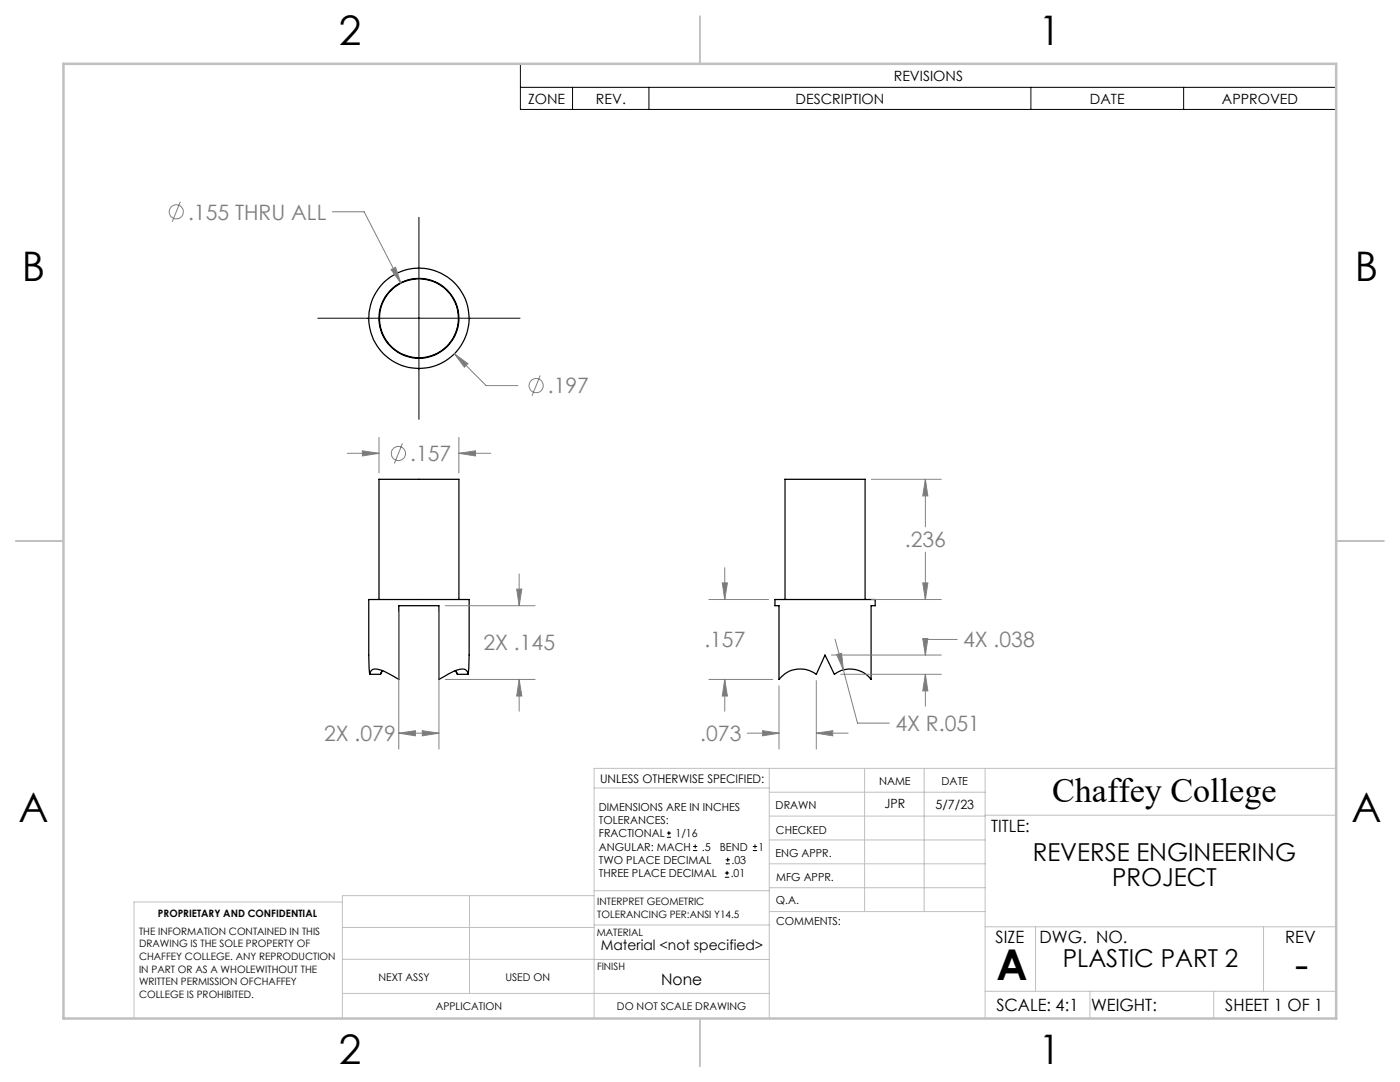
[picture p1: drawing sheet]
<svg xmlns="http://www.w3.org/2000/svg" width="279mm" height="216mm" viewBox="0 0 279 216" stroke-linecap="round" stroke-linejoin="round" font-family="sans-serif">
<g fill="none" stroke="#000" stroke-width=".25">
<path d="M75.6 119.6v-24h16v24M154.7 119.6h20v1.3h-.9v14.7a5.3 5.3 0 0 0-7.3-1.1l-1.9-3.8-1.7 3.8a5.4 5.4 0 0 0-7.4 1.1v-14.7h-.8zM156.7 119.6v-24h15.9v24M73.8 134.5l-.2-3.8v-11.1h20v11.1l-.1 3.8M73.8 134.5a1.25 1.25 0 0 1 1.9-.9l1 .4 2.9 1.6v-14.7h8v14.7l2-1.2 1.9-.8a1.27 1.27 0 0 1 2 .9M73.8 134.5h2.1M76.3 133.8l-.4 .7M76.4 133.8l-.4 .7M91.3 134.5l-.4-.7 .4 .7h2.2"/>
<circle cx="83.6" cy="63.5" r="8"/>
<circle cx="83.6" cy="63.5" r="7.9"/>
<circle cx="83.6" cy="63.5" r="10"/>
</g>
<g fill="none" stroke="#808080" stroke-width=".2">
<path d="M36 40.3l-1.6 4M66.3 42.3h6.4l7.3 14.2M78 53.8l1-.5 1 3.2zM90.7 70.6l2.7 2-.7 .7zM90.7 70.6l6.3 6.3h6.4M107.8 74.9l-1.6 4.1M69.3 90.5h6.3M72.3 90l3.3 .5-3.3 .5zM75.6 87.3v7.1M80.3 88.5l-1.6 4M91.6 90.5l3.3-.5v1zM91.6 87.3v7.1"/>
<path d="M91.6 90.5h6.3M173.9 95.6h14M184.7 95.6l.5 3.4h-1.1zM184.7 95.6v9.5M103.1 117.5h1l-.5 3.4zM103.6 114.5v6.4M141.5 119.6h11.9M144.1 116.3h1.1l-.6 3.3zM144.6 113.3v6.3M173.9 119.6h14M184.1 116.3h1.1l-.5 3.3zM184.7 110.2v9.4"/>
<path d="M79.6 122.1v27.4M87.6 122.1v27.4M88.9 135.6h17.9M88.9 120.9h17.9M103.6 135.6l.5 3.3h-1zM103.6 135.6v6.3M141.5 135.6h12.7M144.6 135.6l.6 3.3h-1.1zM144.6 135.6v6.3M155.5 136.8v12.7M162.9 135.8v13.7M165.9 130.7h22"/>
<path d="M166.7 127.5l1.6 6.2M167 130.6l1-.2 .3 3.3zM167.8 134.5h20.1M168.3 133.7l2.8 10.6h6.4M184.1 127.4h1.1l-.5 3.3zM184.7 134.5l.5 3.4h-1.1zM184.7 134.5v6.4M191 127.6h-6.3v3.1M79.6 146.3l3.3-.5v1zM79.6 146.3h.1M79.6 146.3h8M84.3 145.8l3.3 .5-3.3 .5z"/>
<path d="M149.1 146.3h6.4M152.2 145.8l3.3 .5-3.3 .5zM162.9 146.3l3.3-.5v1zM162.9 146.3h6.4"/>
<circle cx="35.2" cy="42.3" r="1.4"/>
<circle cx="107" cy="76.9" r="1.41"/>
<circle cx="79.5" cy="90.5" r="1.41"/>
</g>
<g fill="none" stroke="#000" stroke-width=".2">
<path d="M103.9 12.7h162.8v9.1h-162.8zM103.9 17.4h162.8M114.3 17.4v4.4M129.5 17.4v4.4M205.7 17.4v4.4M236.2 17.4v4.4M83.6 43.4v40.3M63.4 63.5h40.4M133.1 167.1h.8M133.1 166.2h.8M133.5 165.8v.9M138.3 169.7h.8"/>
<path d="M138.3 168.9h.8M138.7 168.5v.8M144.7 175h.8M144.7 174.2h.8M144.8 172.4h.9M144.8 171.6h.9M145.1 173.8v.8M145.2 171.1v.9M150.2 169.7h.9M150.2 168.9h.9M150.7 168.5v.8"/>
</g>
<g fill="none" stroke="#c0c0c0" stroke-width=".2">
<path d="M118.6 157.2h34.9M153.5 153.3v49.9M153.5 158.1h43.1M172.5 153.3v28.6M184.4 153.3v28.6M196.6 153.3v49.9M266.7 153.3h-148.1v49.9M68.3 180h-41.6v23.2M93.7 178.7v19.5M118.6 178.7h-50.3v24.5M118.6 177.7h35M153.5 167.6h43.1"/>
<path d="M153.5 162.8h43.1M153.5 172.4h43.1M153.5 177.1h43.1M196.6 162.7h70.1M68.3 198.2h85.2M68.3 191.4l85.2 .1M68.3 185.1h50.3M118.6 184.6h35M153.6 181.9h43M196.6 197.8h70.1M196.6 184.9h70.1M206.7 184.9v12.9"/>
<path d="M217.5 197.8v5.4M242.2 197.8v5.4M252.2 184.9v12.9"/>
</g>
<path d="M139.7 3.2v9.5M3.1 107.9h9.6M266.7 107.9h9.5M139.7 203.2v9.6" fill="none" stroke="#c0c0c0" stroke-width=".25"/>
<path d="M12.7 12.7h254v190.5h-254z" fill="none" stroke="#c0c0c0" stroke-width=".5"/>
<path d="M91.6 90.5l3.3-.5v1zM72.3 90l3.3 .5-3.3 .5zM84.3 145.8l3.3 .5-3.3 .5zM79.6 146.3l3.3-.5v1zM103.6 135.6l.5 3.3h-1zM103.1 117.5h1l-.5 3.4zM90.7 70.6l2 2.7 .7-.7zM78 53.8l2 2.7-1-3.2zM184.1 116.3h1.1l-.5 3.3zM184.7 95.6l.5 3.4h-1.1zM144.1 116.3h1.1l-.6 3.3zM144.6 135.6l.6 3.3h-1.1zM167 130.6l1.3 3.1-.3-3.3zM184.1 127.4h1.1l-.5 3.3zM184.7 134.5l.5 3.4h-1.1zM152.2 145.8l3.3 .5-3.3 .5zM162.9 146.3l3.3-.5v1z" fill="#808080"/>
<g font-size="8.5">
<text x="198.9" y="195.5">A</text>
<text x="258.4" y="195.4">-</text>
</g>
<g font-size="8.1">
<text x="67.6" y="8.9">2</text>
<text x="207.3" y="8.9">1</text>
<text x="4.4" y="56.2">B</text>
<text x="270.4" y="56.2">B</text>
<text x="3.7" y="164.1">A</text>
<text x="269.7" y="164.1">A</text>
<text x="67.6" y="212.4">2</text>
<text x="207.3" y="212.4">1</text>
</g>
<text font-size="6.9" x="210" y="160.1">Chaffey College</text>
<g font-size="4.9">
<text x="206.1" y="171.8">REVERSE ENGINEERING</text>
<text x="221.9" y="176.7">PROJECT</text>
<text x="212.1" y="193">PLASTIC PART 2</text>
</g>
<g font-size="4.2" fill="#808080">
<text x="37.5" y="43.8">.155 THRU ALL</text>
<text x="109.3" y="78.5">.197</text>
<text x="81.9" y="92">.157</text>
<text x="180.6" y="109.2">.236</text>
<text x="96.5" y="129.8">2X .145</text>
<text x="140.6" y="129.2">.157</text>
<text x="192.2" y="129.2">4X .038</text>
<text x="64.7" y="147.9">2X .079</text>
<text x="139.8" y="147.9">.073</text>
<text x="178.7" y="145.9">4X R.051</text>
</g>
<g font-size="3.4">
<text x="197.8" y="166">TITLE:</text>
<text x="198.7" y="188.1">SIZE</text>
<text x="207.5" y="188.1">DWG. NO.</text>
<text x="256.5" y="188.2">REV</text>
<text x="198.8" y="201.7">SCALE: 4:1</text>
<text x="217.7" y="201.8">WEIGHT:</text>
<text x="244.5" y="201.7">SHEET 1 OF 1</text>
</g>
<text font-size="3.2" x="132" y="196.6">None</text>
<g font-size="2.8">
<text x="178.4" y="16.1">REVISIONS</text>
<text x="105.4" y="20.7">ZONE</text>
<text x="118.9" y="20.7">REV.</text>
<text x="158.8" y="20.7">DESCRIPTION</text>
<text x="217.5" y="20.7">DATE</text>
<text x="243.9" y="20.7">APPROVED</text>
<text x="119.9" y="189.5">Material &lt;not specified&gt;</text>
</g>
<g font-size="2.5">
<text x="176.5" y="161.3">JPR</text>
<text x="186.7" y="161.4">5/7/23</text>
</g>
<text font-size="2.4" x="119.8" y="156.2">UNLESS OTHERWISE SPECIFIED:</text>
<g font-size="2.2">
<text x="119.5" y="161.8">DIMENSIONS ARE IN INCHES</text>
<text x="154.8" y="161.4">DRAWN</text>
<text x="175.4" y="156.6">NAME</text>
<text x="187.9" y="156.7">DATE</text>
<text x="119.5" y="164.4">TOLERANCES:</text>
<text x="119.5" y="167.1">FRACTIONAL</text>
<text x="134.8" y="167.1">1/16</text>
<text x="154.9" y="166.3">CHECKED</text>
<text x="119.5" y="172.4">TWO PLACE DECIMAL</text>
<text x="119.5" y="169.7">ANGULAR: MACH</text>
<text x="140.1" y="169.7">.5</text>
<text x="143.6" y="169.7">BEND</text>
<text x="146" y="172.4">.03</text>
<text x="151.4" y="169.7">1</text>
<text x="154.8" y="171">ENG APPR.</text>
<text x="119.5" y="175">THREE PLACE DECIMAL</text>
<text x="145.8" y="175">.01</text>
<text x="154.9" y="175.7">MFG APPR.</text>
<text x="154.9" y="180.4">Q.A.</text>
<text x="154.9" y="184.6">COMMENTS:</text>
</g>
<g font-size="2.1">
<text x="75.5" y="195.7">NEXT ASSY</text>
<text x="100.9" y="195.7">USED ON</text>
<text x="86.9" y="201.5">APPLICATION</text>
<text x="123.1" y="201.6">DO NOT SCALE DRAWING</text>
</g>
<g font-size="2">
<text x="31.5" y="182.9">PROPRIETARY AND CONFIDENTIAL</text>
<text x="119.2" y="180.6">INTERPRET GEOMETRIC</text>
<text x="119.2" y="183.1">TOLERANCING PER:ANSI Y14.5</text>
<text x="27.8" y="186.5">THE INFORMATION CONTAINED IN THIS</text>
<text x="27.8" y="189">DRAWING IS THE SOLE PROPERTY OF</text>
<text x="27.8" y="191.6">CHAFFEY COLLEGE. ANY REPRODUCTION</text>
<text x="119.1" y="186.7">MATERIAL</text>
<text x="27.8" y="194.1">IN PART OR AS A WHOLEWITHOUT THE</text>
<text x="27.8" y="196.6">WRITTEN PERMISSION OFCHAFFEY</text>
<text x="119.1" y="193.5">FINISH</text>
<text x="27.8" y="199.1">COLLEGE IS PROHIBITED.</text>
</g>
</svg>
